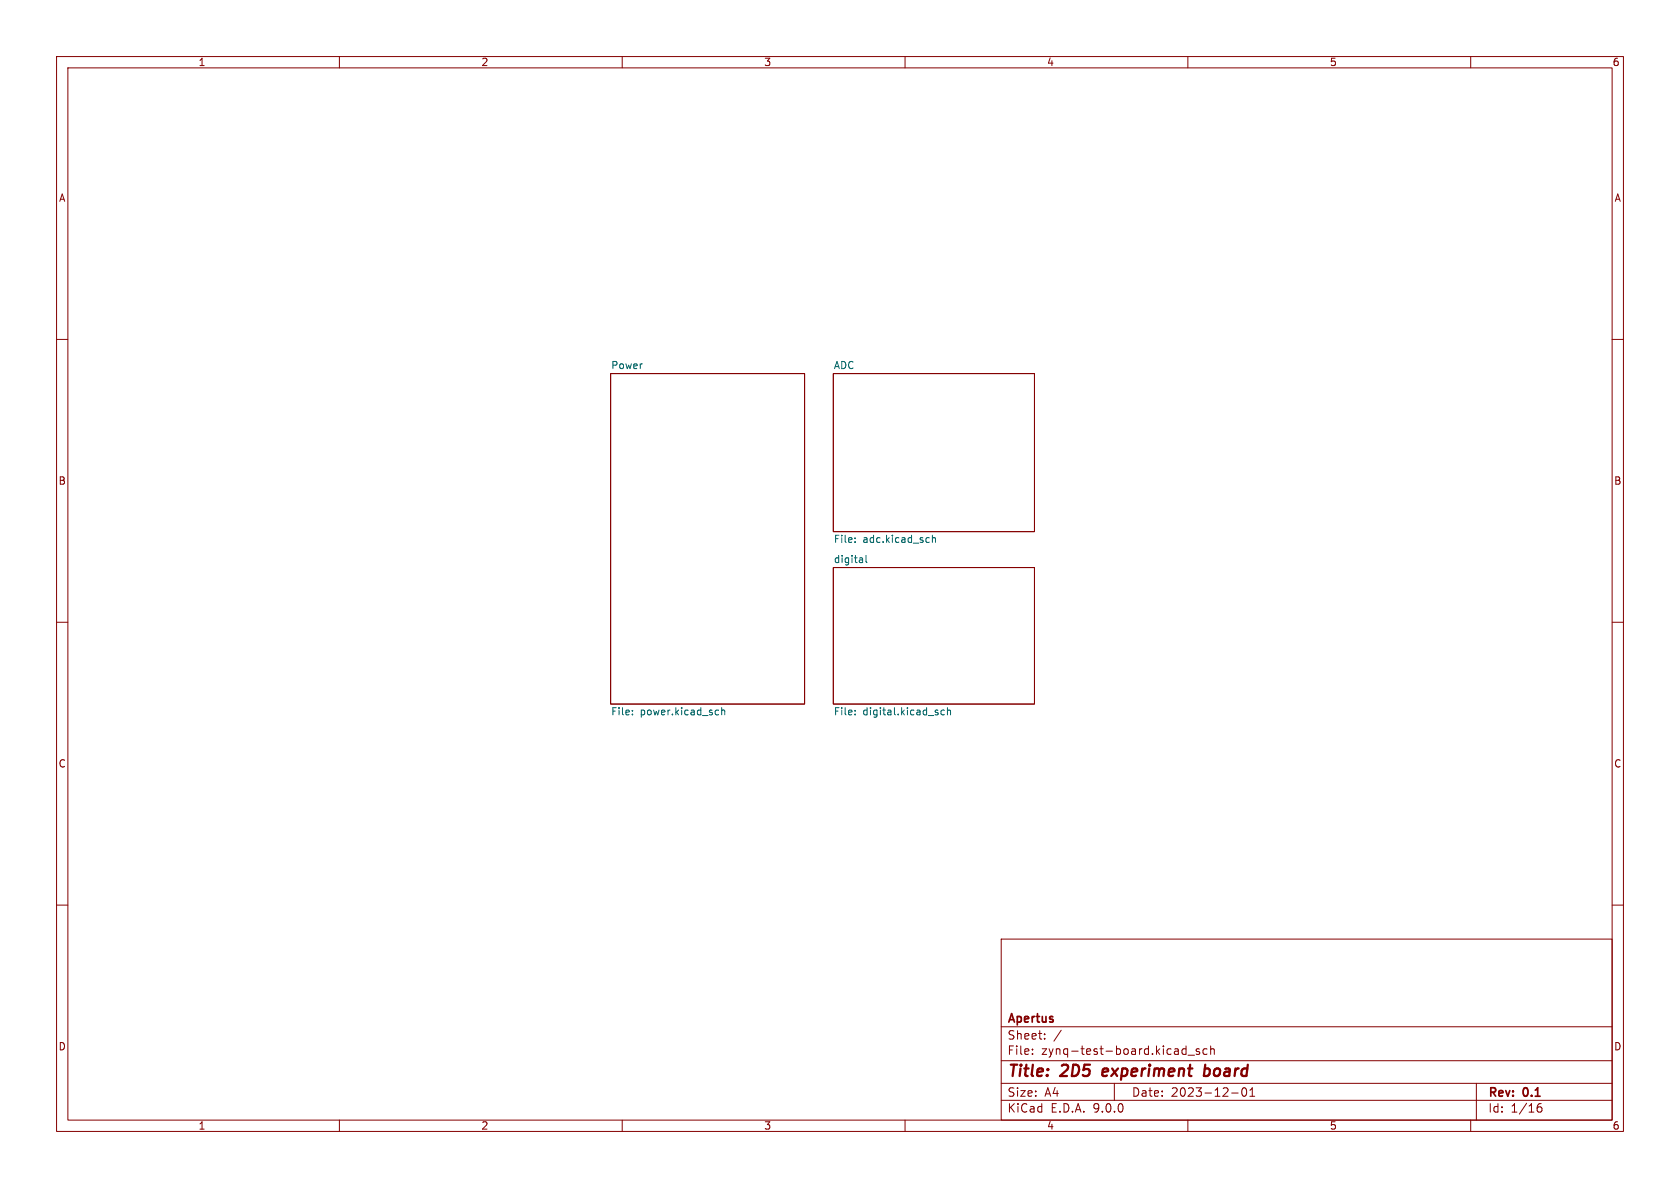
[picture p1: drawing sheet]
<svg xmlns="http://www.w3.org/2000/svg" width="297mm" height="210mm" viewBox="0 0 297 210" stroke-linecap="round" stroke-linejoin="round" font-family="sans-serif">
<g fill="none" stroke="#840000" stroke-width=".18">
<path d="M10 10h277v190h-277zM12 12h273v186h-273zM60 10v2M110 10v2M160 10v2M210 10v2M260 10v2M10 60h2M107.9 66h34.3v58.5h-34.3zM147.3 66h35.6v28h-35.6zM285 60h2M10 110h2"/>
<path d="M147.3 100.3h35.6v24.2h-35.6zM285 110h2M10 160h2M177 166h108v32h-108zM285 160h2M60 198v2M110 198v2M160 198v2M177 194.5h108M177 191.5h108M177 187.5h108M177 181.5h108"/>
<path d="M182.5 186.3v.1M182.5 185.5v.1M184.7 183.6v.1M184.7 182.8v.1M187.6 182.1l-1.3 2M197 191.5v3M209 186.3l.2 .1 .5-.1M209.7 184.9v1.5M209.7 185.5l-.5-.1-.2 .1M210 198v2M210 186.5h1.2M212 185.5l-.3-.1-.2 .2v.2l.5 .2v.3h-.5"/>
<path d="M213.4 185.5l-.4-.1-.3 .3v.4l.1 .2h.6M214 185.5l.2-.1 .4 .1 .1 .9M214 184.9v1.5M217.7 193.2h1.2M219.7 192.4l.2-.1a.81 .81 0 0 1 .6 .6 .81 .81 0 0 1-.3 .8l-.2 .1a.81 .81 0 0 1-.3-1.4zM221 193.8h.8M221 192.7l.4-.4v1.5M260 198v2M261 191.5v6.5M271.7 196l.3-.3h.5l.1 .3v.3l-.3 .3-.4-.1-.2-.2M272.5 195.1a.59 .59 0 0 0-.8 .6"/>
</g>
<path d="M195.1 189l-.2 .9 .2 .3M195.9 189.4l-1 .1M213 189l.2-.1 .5 .1M213.1 188.2l-.3 2M213.7 190a.66 .66 0 0 1-.9 .1" fill="none" stroke="#840000" stroke-width=".4"/>
<g fill="none" stroke="#006464" stroke-width=".18">
<path d="M151.2 95.1v.1M151.2 95.8v.1M152.4 98.7l.1 .8M152.5 99.4l-.1 .1M152.5 98.9l-.1 .1M153.1 98.2v1.1l.2 .2M164.2 95l.1 .1M164.3 95.8l-.1 .1M164.8 94.6v1.3M164.8 95.2l.2-.2 .3 .1 .1 .8M111.8 126.2v.2M111.8 125.6v.1"/>
<path d="M126.7 125.5l.3 .1M127 126.3l-.3 .1M127.6 125.6l.2-.1 .3 .1v.8M127.6 125.1v1.3M151.2 126.2v.2M151.2 125.6v.1M167 125.6l-.4-.1-.3 .3 .2 .5h.5M167.5 125.6l.2-.1 .3 .1v.8M167.5 125.1v1.3"/>
</g>
<g font-size="2.8" fill="#840000">
<text x="178" y="190.9">Title:</text>
<text x="187.7" y="190.9">2D5</text>
<text x="195.8" y="190.9">experiment</text>
<text x="214.5" y="190.9">board</text>
</g>
<g font-size="2.1" fill="#840000">
<text x="178" y="184">Sheet:</text>
<text x="178" y="181.2">Apertus</text>
<text x="178" y="186.7">File:</text>
<text x="184.1" y="186.7">zynq-test-board.kicad_sch</text>
<text x="178" y="196.9">KiCad</text>
<text x="178" y="194.1">Size:</text>
<text x="184.7" y="194.1">A4</text>
<text x="185.7" y="196.9">E.D.A.</text>
<text x="193.3" y="196.9">9.0.0</text>
<text x="200" y="194.1">Date:</text>
<text x="207" y="194.1">2023-12-01</text>
<text x="263" y="194.3">Rev:</text>
<text x="263" y="196.9">Id:</text>
<text x="267.1" y="196.9">1/16</text>
<text x="269.4" y="194.3">0.1</text>
</g>
<g font-size="1.8" fill="#840000">
<text x="35" y="11.9">1</text>
<text x="85" y="11.9">2</text>
<text x="135" y="11.9">3</text>
<text x="185" y="11.9">4</text>
<text x="235" y="11.9">5</text>
<text x="285" y="11.9">6</text>
<text x="10.3" y="35.9">A</text>
<text x="285.3" y="35.9">A</text>
<text x="10.3" y="85.9">B</text>
<text x="285.3" y="85.9">B</text>
<text x="10.3" y="135.9">C</text>
<text x="285.3" y="135.9">C</text>
<text x="10.3" y="185.9">D</text>
<text x="285.3" y="185.9">D</text>
<text x="35" y="199.9">1</text>
<text x="85" y="199.9">2</text>
<text x="135" y="199.9">3</text>
<text x="185" y="199.9">4</text>
<text x="235" y="199.9">5</text>
<text x="285" y="199.9">6</text>
</g>
<g font-size="1.8" fill="#006464">
<text x="107.9" y="65.3">Power</text>
<text x="147.3" y="65.3">ADC</text>
<text x="147.3" y="99.6">digital</text>
<text x="147.3" y="96.3">File:</text>
<text x="152.5" y="96.3">adc.kicad_sch</text>
<text x="107.9" y="126.8">File:</text>
<text x="113.2" y="126.8">power.kicad_sch</text>
<text x="147.3" y="126.8">File:</text>
<text x="152.5" y="126.8">digital.kicad_sch</text>
</g>
</svg>
